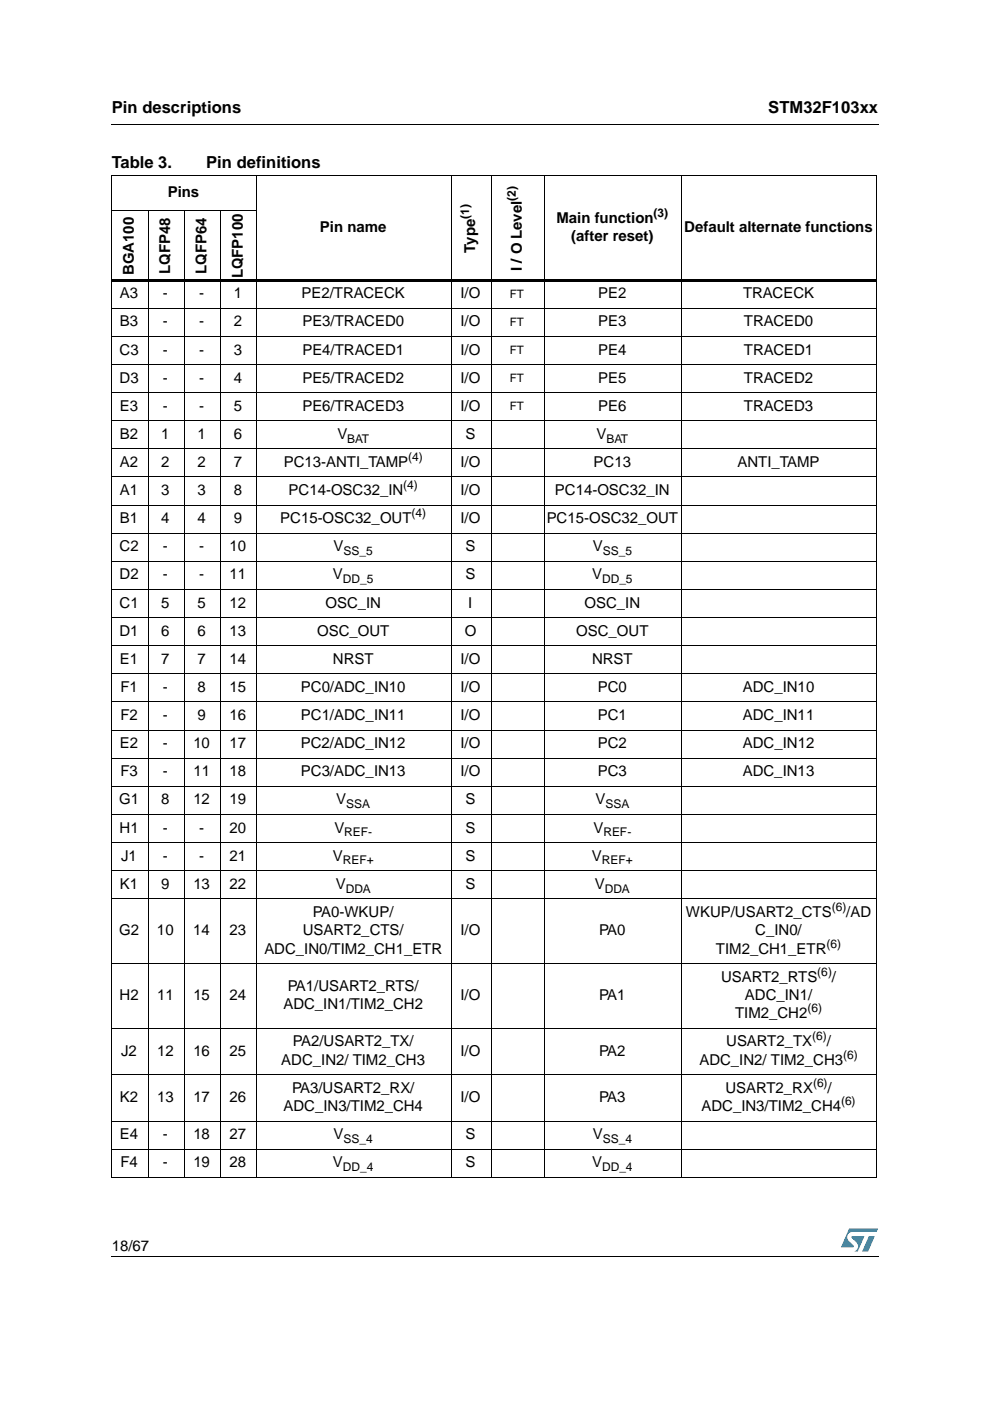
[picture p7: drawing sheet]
<svg xmlns="http://www.w3.org/2000/svg" width="210mm" height="297mm" viewBox="0 0 210 297" stroke-linecap="round" stroke-linejoin="round" font-family="sans-serif">
<g fill="#0099d8">
<path d="M184.2 262.1h1.3l-1.4 3.3h-1.3z"/>
<path d="M180 260.5h6.2l-.3 .7h-5.2a1.11 1.11 0 0 0-1 .7 1.11 1.11 0 0 0 .3 1.2l1 1v.3l-2.7 .1z"/>
<path d="M180.6 262.1h2.7l-1.4 3.3-.7-.1a1.16 1.16 0 0 0 .4-1.8l-1-1.1z"/>
</g>
<path d="M23.6 26.2l.1 .2zM23.6 59.1h162.4v.6h-162.4zM23.6 266.3l.1 .1z" fill="#000"/>
<g fill="none" stroke="#000" stroke-width=".21">
<path d="M23.6 37.2h162.4M23.7 26.3h162.6M23.7 37.3v212.2M54.5 37.1v212.6M95.7 37.1v212.6M104.1 37.1v212.6M115.4 37.1v212.6M144.6 37.1v212.6M185.9 37.3v212.2M23.6 44.6h31M31.4 44.5v205.2M39.1 44.5v205.2"/>
<path d="M46.8 44.5v205.2M23.6 65.3h162.4M23.6 71.3h162.4M23.6 77.3h162.4M23.6 83.2h162.4M23.6 89.2h162.4M23.6 95.2h162.4M23.6 101.1h162.4M23.6 107.1h162.4M23.6 113.1h162.4M23.6 119h162.4M23.6 125h162.4"/>
<path d="M23.6 130.9h162.4M23.6 136.9h162.4M23.6 142.9h162.4M23.6 148.8h162.4M23.6 154.8h162.4M23.6 160.7h162.4M23.6 166.7h162.4M23.6 172.7h162.4M23.6 178.6h162.4M23.6 184.6h162.4M23.6 190.6h162.4M23.6 204.3h162.4"/>
<path d="M23.6 218h162.4M23.6 227.8h162.4M23.6 237.7h162.4M23.6 243.6h162.4M23.6 249.6h162.4M23.7 266.3h162.6"/>
</g>
<g font-size="3.5">
<text x="23.7" y="23.9">Pin descriptions</text>
<text x="162.9" y="23.9">STM32F103xx</text>
<text x="23.7" y="35.7">Table 3.</text>
<text x="43.7" y="35.7">Pin definitions</text>
</g>
<g font-size="3.2">
<text x="35.6" y="41.7">Pins</text>
<text x="118" y="47.2">Main function</text>
<text x="67.8" y="49.1">Pin name</text>
<text x="100.8" y="53.6" transform="rotate(-90 100.8 53.6)">Type</text>
<text x="121.1" y="51.1">(after reset)</text>
<text x="145.1" y="49.1">Default alternate functions</text>
<text x="28.4" y="58.3" transform="rotate(-90 28.4 58.3)">BGA100</text>
<text x="36.1" y="58.1" transform="rotate(-90 36.1 58.1)">LQFP48</text>
<text x="43.8" y="58.1" transform="rotate(-90 43.8 58.1)">LQFP64</text>
<text x="51.5" y="59" transform="rotate(-90 51.5 59)">LQFP100</text>
<text x="110.6" y="57.5" transform="rotate(-90 110.6 57.5)">I / O Level</text>
<text x="25.4" y="63.2">A3</text>
<text x="34.5" y="63.2">-</text>
<text x="42.2" y="63.2">-</text>
<text x="49.6" y="63.2">1</text>
<text x="63.9" y="63.2">PE2/TRACECK</text>
<text x="97.6" y="63.2">I/O</text>
<text x="126.8" y="63.2">PE2</text>
<text x="157.5" y="63.2">TRACECK</text>
<text x="25.4" y="69.2">B3</text>
<text x="34.5" y="69.2">-</text>
<text x="42.2" y="69.2">-</text>
<text x="49.6" y="69.2">2</text>
<text x="64.1" y="69.2">PE3/TRACED0</text>
<text x="97.6" y="69.2">I/O</text>
<text x="126.8" y="69.2">PE3</text>
<text x="157.7" y="69.2">TRACED0</text>
<text x="25.3" y="75.2">C3</text>
<text x="34.5" y="75.2">-</text>
<text x="42.2" y="75.2">-</text>
<text x="49.6" y="75.2">3</text>
<text x="64.1" y="75.2">PE4/TRACED1</text>
<text x="97.6" y="75.2">I/O</text>
<text x="126.8" y="75.2">PE4</text>
<text x="157.7" y="75.2">TRACED1</text>
<text x="25.3" y="81.1">D3</text>
<text x="34.5" y="81.1">-</text>
<text x="42.2" y="81.1">-</text>
<text x="49.6" y="81.1">4</text>
<text x="64.1" y="81.1">PE5/TRACED2</text>
<text x="97.6" y="81.1">I/O</text>
<text x="126.8" y="81.1">PE5</text>
<text x="157.7" y="81.1">TRACED2</text>
<text x="25.4" y="87.1">E3</text>
<text x="34.5" y="87.1">-</text>
<text x="42.2" y="87.1">-</text>
<text x="49.6" y="87.1">5</text>
<text x="64.1" y="87.1">PE6/TRACED3</text>
<text x="97.6" y="87.1">I/O</text>
<text x="126.8" y="87.1">PE6</text>
<text x="157.7" y="87.1">TRACED3</text>
<text x="25.4" y="93">B2</text>
<text x="34.2" y="93">1</text>
<text x="41.9" y="93">1</text>
<text x="49.6" y="93">6</text>
<text x="71.5" y="93">V</text>
<text x="98.7" y="93">S</text>
<text x="126.4" y="93">V</text>
<text x="25.4" y="99">A2</text>
<text x="34.2" y="99">2</text>
<text x="41.9" y="99">2</text>
<text x="49.6" y="99">7</text>
<text x="60.2" y="99">PC13-ANTI_TAMP</text>
<text x="97.6" y="99">I/O</text>
<text x="125.9" y="99">PC13</text>
<text x="156.4" y="99">ANTI_TAMP</text>
<text x="25.4" y="105">A1</text>
<text x="34.2" y="105">3</text>
<text x="41.9" y="105">3</text>
<text x="49.6" y="105">8</text>
<text x="61.2" y="105">PC14-OSC32_IN</text>
<text x="97.6" y="105">I/O</text>
<text x="117.7" y="105">PC14-OSC32_IN</text>
<text x="25.4" y="110.9">B1</text>
<text x="34.2" y="110.9">4</text>
<text x="41.9" y="110.9">4</text>
<text x="49.6" y="110.9">9</text>
<text x="59.4" y="110.9">PC15-OSC32_OUT</text>
<text x="97.6" y="110.9">I/O</text>
<text x="115.9" y="110.9">PC15-OSC32_OUT</text>
<text x="25.3" y="116.9">C2</text>
<text x="34.5" y="116.9">-</text>
<text x="42.2" y="116.9">-</text>
<text x="48.7" y="116.9">10</text>
<text x="70.7" y="116.9">V</text>
<text x="98.7" y="116.9">S</text>
<text x="125.7" y="116.9">V</text>
<text x="25.3" y="122.9">D2</text>
<text x="34.5" y="122.9">-</text>
<text x="42.2" y="122.9">-</text>
<text x="48.7" y="122.9">11</text>
<text x="70.6" y="122.9">V</text>
<text x="98.7" y="122.9">S</text>
<text x="125.5" y="122.9">V</text>
<text x="25.3" y="128.8">C1</text>
<text x="34.2" y="128.8">5</text>
<text x="41.9" y="128.8">5</text>
<text x="48.7" y="128.8">12</text>
<text x="69" y="128.8">OSC_IN</text>
<text x="99.3" y="128.8">I</text>
<text x="123.9" y="128.8">OSC_IN</text>
<text x="25.3" y="134.8">D1</text>
<text x="34.2" y="134.8">6</text>
<text x="41.9" y="134.8">6</text>
<text x="48.7" y="134.8">13</text>
<text x="67.2" y="134.8">OSC_OUT</text>
<text x="98.5" y="134.8">O</text>
<text x="122.2" y="134.8">OSC_OUT</text>
<text x="25.4" y="140.7">E1</text>
<text x="34.2" y="140.7">7</text>
<text x="41.9" y="140.7">7</text>
<text x="48.7" y="140.7">14</text>
<text x="70.6" y="140.7">NRST</text>
<text x="97.6" y="140.7">I/O</text>
<text x="125.5" y="140.7">NRST</text>
<text x="25.5" y="146.7">F1</text>
<text x="34.6" y="146.7">-</text>
<text x="41.9" y="146.7">8</text>
<text x="48.7" y="146.7">15</text>
<text x="63.8" y="146.7">PC0/ADC_IN10</text>
<text x="97.6" y="146.7">I/O</text>
<text x="126.7" y="146.7">PC0</text>
<text x="157.5" y="146.7">ADC_IN10</text>
<text x="25.5" y="152.7">F2</text>
<text x="34.6" y="152.7">-</text>
<text x="41.9" y="152.7">9</text>
<text x="48.7" y="152.7">16</text>
<text x="63.8" y="152.7">PC1/ADC_IN11</text>
<text x="97.6" y="152.7">I/O</text>
<text x="126.7" y="152.7">PC1</text>
<text x="157.5" y="152.7">ADC_IN11</text>
<text x="25.4" y="158.6">E2</text>
<text x="34.5" y="158.6">-</text>
<text x="41" y="158.6">10</text>
<text x="48.7" y="158.6">17</text>
<text x="63.8" y="158.6">PC2/ADC_IN12</text>
<text x="97.6" y="158.6">I/O</text>
<text x="126.7" y="158.6">PC2</text>
<text x="157.5" y="158.6">ADC_IN12</text>
<text x="25.5" y="164.6">F3</text>
<text x="34.6" y="164.6">-</text>
<text x="41" y="164.6">11</text>
<text x="48.7" y="164.6">18</text>
<text x="63.8" y="164.6">PC3/ADC_IN13</text>
<text x="97.6" y="164.6">I/O</text>
<text x="126.7" y="164.6">PC3</text>
<text x="157.5" y="164.6">ADC_IN13</text>
<text x="25.3" y="170.6">G1</text>
<text x="34.2" y="170.6">8</text>
<text x="41" y="170.6">12</text>
<text x="48.7" y="170.6">19</text>
<text x="71.3" y="170.6">V</text>
<text x="98.7" y="170.6">S</text>
<text x="126.2" y="170.6">V</text>
<text x="25.3" y="176.5">H1</text>
<text x="34.5" y="176.5">-</text>
<text x="42.2" y="176.5">-</text>
<text x="48.7" y="176.5">20</text>
<text x="70.9" y="176.5">V</text>
<text x="98.7" y="176.5">S</text>
<text x="125.8" y="176.5">V</text>
<text x="25.7" y="182.5">J1</text>
<text x="34.5" y="182.5">-</text>
<text x="42.2" y="182.5">-</text>
<text x="48.7" y="182.5">21</text>
<text x="70.6" y="182.5">V</text>
<text x="98.7" y="182.5">S</text>
<text x="125.5" y="182.5">V</text>
<text x="25.4" y="188.4">K1</text>
<text x="34.2" y="188.4">9</text>
<text x="41" y="188.4">13</text>
<text x="48.7" y="188.4">22</text>
<text x="71.2" y="188.4">V</text>
<text x="98.7" y="188.4">S</text>
<text x="126.2" y="188.4">V</text>
<text x="66.4" y="194.4">PA0-WKUP/</text>
<text x="145.4" y="194.4">WKUP/USART2_CTS</text>
<text x="179.4" y="194.4">/AD</text>
<text x="25.3" y="198.3">G2</text>
<text x="33.3" y="198.3">10</text>
<text x="41" y="198.3">14</text>
<text x="48.7" y="198.3">23</text>
<text x="56" y="202.2">ADC_IN0/TIM2_CH1_ETR</text>
<text x="64.2" y="198.3">USART2_CTS/</text>
<text x="97.6" y="198.3">I/O</text>
<text x="127" y="198.3">PA0</text>
<text x="151.8" y="202.2">TIM2_CH1_ETR</text>
<text x="160.1" y="198.3">C_IN0/</text>
<text x="152.9" y="208.1">USART2_RTS</text>
<text x="176.4" y="208.1">/</text>
<text x="25.3" y="212">H2</text>
<text x="33.3" y="212">11</text>
<text x="41" y="212">15</text>
<text x="48.7" y="212">24</text>
<text x="60.1" y="214">ADC_IN1/TIM2_CH2</text>
<text x="61" y="210.1">PA1/USART2_RTS/</text>
<text x="97.6" y="212">I/O</text>
<text x="127" y="212">PA1</text>
<text x="155.9" y="215.9">TIM2_CH2</text>
<text x="157.9" y="212">ADC_IN1/</text>
<text x="62.1" y="221.8">PA2/USART2_TX/</text>
<text x="154" y="221.8">USART2_TX</text>
<text x="175.3" y="221.8">/</text>
<text x="25.7" y="223.8">J2</text>
<text x="33.3" y="223.8">12</text>
<text x="41" y="223.8">16</text>
<text x="48.7" y="223.8">25</text>
<text x="59.6" y="225.7">ADC_IN2/ TIM2_CH3</text>
<text x="97.6" y="223.8">I/O</text>
<text x="127" y="223.8">PA2</text>
<text x="148.3" y="225.7">ADC_IN2/ TIM2_CH3</text>
<text x="25.4" y="233.6">K2</text>
<text x="33.3" y="233.6">13</text>
<text x="41" y="233.6">17</text>
<text x="48.7" y="233.6">26</text>
<text x="61.9" y="231.7">PA3/USART2_RX/</text>
<text x="97.6" y="233.6">I/O</text>
<text x="127" y="233.6">PA3</text>
<text x="153.8" y="231.7">USART2_RX</text>
<text x="175.5" y="231.7">/</text>
<text x="60.1" y="235.6">ADC_IN3/TIM2_CH4</text>
<text x="148.7" y="235.6">ADC_IN3/TIM2_CH4</text>
<text x="25.4" y="241.5">E4</text>
<text x="34.5" y="241.5">-</text>
<text x="41" y="241.5">18</text>
<text x="48.7" y="241.5">27</text>
<text x="70.7" y="241.5">V</text>
<text x="98.7" y="241.5">S</text>
<text x="125.7" y="241.5">V</text>
<text x="25.5" y="247.5">F4</text>
<text x="34.5" y="247.5">-</text>
<text x="41" y="247.5">19</text>
<text x="48.7" y="247.5">28</text>
<text x="70.6" y="247.5">V</text>
<text x="98.7" y="247.5">S</text>
<text x="125.5" y="247.5">V</text>
<text x="23.7" y="265.1">18/67</text>
</g>
<g font-size="2.5">
<text x="99.5" y="46.4" transform="rotate(-90 99.5 46.4)">(1)</text>
<text x="109.4" y="42.5" transform="rotate(-90 109.4 42.5)">(2)</text>
<text x="138.6" y="46">(3)</text>
<text x="108.1" y="63.1">FT</text>
<text x="108.1" y="69.1">FT</text>
<text x="108.1" y="75">FT</text>
<text x="108.1" y="81">FT</text>
<text x="108.1" y="87">FT</text>
<text x="73.6" y="93.8">BAT</text>
<text x="128.6" y="93.8">BAT</text>
<text x="86.6" y="97.7">(4)</text>
<text x="85.5" y="103.7">(4)</text>
<text x="87.3" y="109.7">(4)</text>
<text x="72.9" y="117.7">SS_5</text>
<text x="127.8" y="117.7">SS_5</text>
<text x="72.7" y="123.7">DD_5</text>
<text x="127.7" y="123.7">DD_5</text>
<text x="73.4" y="171.3">SSA</text>
<text x="128.4" y="171.3">SSA</text>
<text x="73" y="177.3">REF-</text>
<text x="127.9" y="177.3">REF-</text>
<text x="72.7" y="183.3">REF+</text>
<text x="127.6" y="183.3">REF+</text>
<text x="73.3" y="189.2">DDA</text>
<text x="128.3" y="189.2">DDA</text>
<text x="176.3" y="193.1">(6)</text>
<text x="175.2" y="200.9">(6)</text>
<text x="173.3" y="206.9">(6)</text>
<text x="171.2" y="214.6">(6)</text>
<text x="172.2" y="220.6">(6)</text>
<text x="178.8" y="224.5">(6)</text>
<text x="172.4" y="230.4">(6)</text>
<text x="178.3" y="234.3">(6)</text>
<text x="72.9" y="242.3">SS_4</text>
<text x="127.8" y="242.3">SS_4</text>
<text x="72.7" y="248.3">DD_4</text>
<text x="127.7" y="248.3">DD_4</text>
</g>
</svg>
